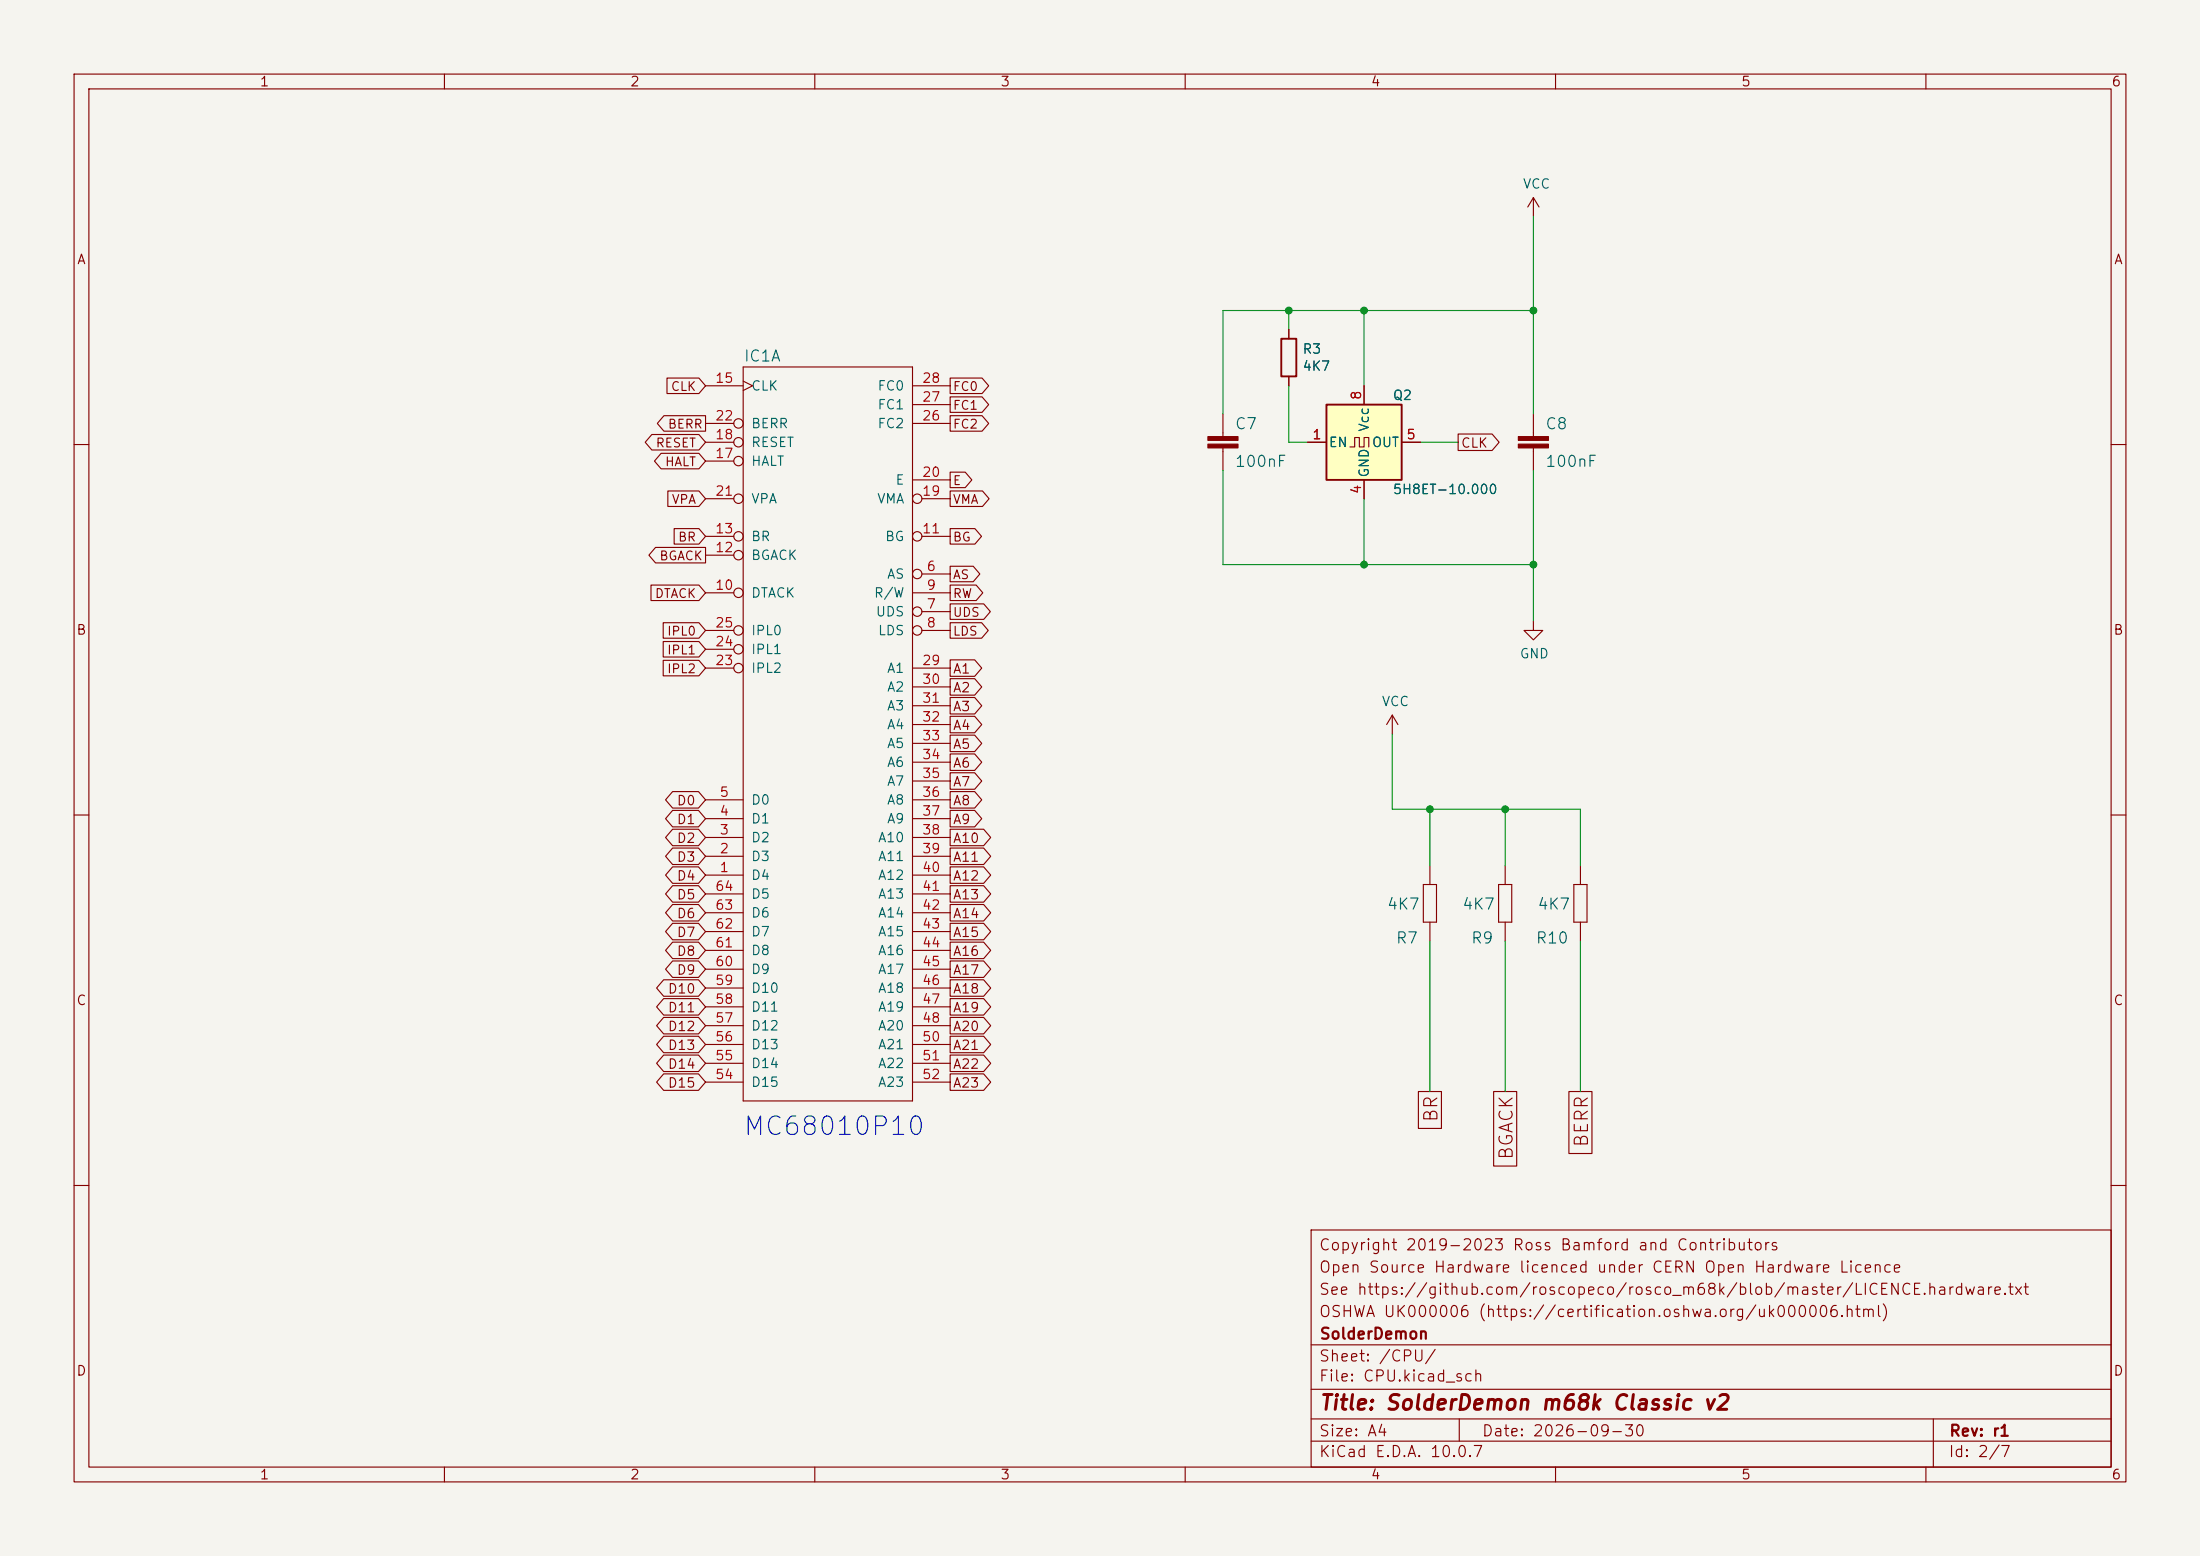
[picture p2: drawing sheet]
(kicad_sch (version 20230121) (generator eeschema)

 (paper "A4")

 (title_block
  (title "SolderDemon m68k Classic v2")
  (date "2026-09-30")
  (rev "r1")
  (company "SolderDemon")
  (comment 1 "OSHWA UK000006 (https://certification.oshwa.org/uk000006.html)")
  (comment 2 "See https://github.com/roscopeco/rosco_m68k/blob/master/LICENCE.hardware.txt")
  (comment 3 "Open Source Hardware licenced under CERN Open Hardware Licence")
  (comment 4 "Copyright 2019-2023 Ross Bamford and Contributors")
  (comment 5 "SolderDemon modification 2026-09-28; based on rosco_m68k"))

 (lib_symbols
  (symbol "Device:R" (pin_numbers hide) (pin_names (offset 0)) (in_bom yes) (on_board yes)
   (property "Reference" "R" (at 2.032 0 90) (effects (font (size 1.27 1.27))))
   (property "Value" "R" (at 0 0 90) (effects (font (size 1.27 1.27))))
   (property "Footprint" "" (at -1.778 0 90) (effects (font (size 1.27 1.27)) hide))
   (property "Datasheet" "~" (at 0 0 0) (effects (font (size 1.27 1.27)) hide))
   (symbol "R_0_1"
    (rectangle (start -1.016 -2.54) (end 1.016 2.54) (stroke (width 0.254) (type default)) (fill (type none))))
   (symbol "R_1_1"
    (pin passive line (at 0 3.81 270) (length 1.27) (name "~" (effects (font (size 1.27 1.27)))) (number "1" (effects (font (size 1.27 1.27)))))
    (pin passive line (at 0 -3.81 90) (length 1.27) (name "~" (effects (font (size 1.27 1.27)))) (number "2" (effects (font (size 1.27 1.27)))))))
  (symbol "Oscillator:CXO_DIP8" (pin_names (offset 0.254)) (in_bom yes) (on_board yes)
   (property "Reference" "X" (at -5.08 6.35 0) (effects (font (size 1.27 1.27)) (justify left)))
   (property "Value" "CXO_DIP8" (at 1.27 -6.35 0) (effects (font (size 1.27 1.27)) (justify left)))
   (property "Footprint" "Oscillator:Oscillator_DIP-8" (at 11.43 -8.89 0) (effects (font (size 1.27 1.27)) hide))
   (property "Datasheet" "http://cdn-reichelt.de/documents/datenblatt/B400/OSZI.pdf" (at -2.54 0 0) (effects (font (size 1.27 1.27)) hide))
   (symbol "CXO_DIP8_0_1"
    (rectangle (start -5.08 5.08) (end 5.08 -5.08) (stroke (width 0.254) (type default)) (fill (type background)))
    (polyline (pts (xy -1.905 -0.635) (xy -1.27 -0.635) (xy -1.27 0.635) (xy -0.635 0.635) (xy -0.635 -0.635) (xy 0 -0.635) (xy 0 0.635) (xy 0.635 0.635) (xy 0.635 -0.635)) (stroke (width 0) (type default)) (fill (type none))))
   (symbol "CXO_DIP8_1_1"
    (pin input line (at -7.62 0 0) (length 2.54) (name "EN" (effects (font (size 1.27 1.27)))) (number "1" (effects (font (size 1.27 1.27)))))
    (pin power_in line (at 0 -7.62 90) (length 2.54) (name "GND" (effects (font (size 1.27 1.27)))) (number "4" (effects (font (size 1.27 1.27)))))
    (pin output line (at 7.62 0 180) (length 2.54) (name "OUT" (effects (font (size 1.27 1.27)))) (number "5" (effects (font (size 1.27 1.27)))))
    (pin power_in line (at 0 7.62 270) (length 2.54) (name "Vcc" (effects (font (size 1.27 1.27)))) (number "8" (effects (font (size 1.27 1.27)))))))
  (symbol "power:GND" (power) (pin_names (offset 0)) (in_bom yes) (on_board yes)
   (property "Reference" "#PWR" (at 0 -6.35 0) (effects (font (size 1.27 1.27)) hide))
   (property "Value" "GND" (at 0 -3.81 0) (effects (font (size 1.27 1.27))))
   (property "Footprint" "" (at 0 0 0) (effects (font (size 1.27 1.27)) hide))
   (property "Datasheet" "" (at 0 0 0) (effects (font (size 1.27 1.27)) hide))
   (symbol "GND_0_1"
    (polyline (pts (xy 0 0) (xy 0 -1.27) (xy 1.27 -1.27) (xy 0 -2.54) (xy -1.27 -1.27) (xy 0 -1.27)) (stroke (width 0) (type default)) (fill (type none))))
   (symbol "GND_1_1"
    (pin power_in line (at 0 0 270) (length 0) hide (name "GND" (effects (font (size 1.27 1.27)))) (number "1" (effects (font (size 1.27 1.27)))))))
  (symbol "power:VCC" (power) (pin_names (offset 0)) (in_bom yes) (on_board yes)
   (property "Reference" "#PWR" (at 0 -3.81 0) (effects (font (size 1.27 1.27)) hide))
   (property "Value" "VCC" (at 0 3.81 0) (effects (font (size 1.27 1.27))))
   (property "Footprint" "" (at 0 0 0) (effects (font (size 1.27 1.27)) hide))
   (property "Datasheet" "" (at 0 0 0) (effects (font (size 1.27 1.27)) hide))
   (symbol "VCC_0_1"
    (polyline (pts (xy -0.762 1.27) (xy 0 2.54)) (stroke (width 0) (type default)) (fill (type none)))
    (polyline (pts (xy 0 0) (xy 0 2.54)) (stroke (width 0) (type default)) (fill (type none)))
    (polyline (pts (xy 0 2.54) (xy 0.762 1.27)) (stroke (width 0) (type default)) (fill (type none))))
   (symbol "VCC_1_1"
    (pin power_in line (at 0 0 90) (length 0) hide (name "VCC" (effects (font (size 1.27 1.27)))) (number "1" (effects (font (size 1.27 1.27)))))))
  (symbol "rosco_m68k-eagle-import:C2,5-3" (pin_names (offset 1.016)) (in_bom yes) (on_board yes)
   (property "Reference" "C" (at 1.524 0.381 0) (effects (font (size 1.4986 1.4986)) (justify left bottom)))
   (property "Value" "C2,5-3" (at 1.524 -4.699 0) (effects (font (size 1.4986 1.4986)) (justify left bottom)))
   (property "Footprint" "" (at 0 0 0) (effects (font (size 1.27 1.27)) hide))
   (property "Datasheet" "" (at 0 0 0) (effects (font (size 1.27 1.27)) hide))
   (property "ki_locked" "" (at 0 0 0) (effects (font (size 1.27 1.27))))
   (symbol "C2,5-3_1_0"
    (rectangle (start -2.032 -2.032) (end 2.032 -1.524) (stroke (width 0) (type solid)) (fill (type outline)))
    (rectangle (start -2.032 -1.016) (end 2.032 -0.508) (stroke (width 0) (type solid)) (fill (type outline)))
    (polyline (pts (xy 0 -2.54) (xy 0 -2.032)) (stroke (width 0) (type solid)) (fill (type none)))
    (polyline (pts (xy 0 0) (xy 0 -0.508)) (stroke (width 0) (type solid)) (fill (type none)))
    (pin passive line (at 0 2.54 270) (length 2.54) (name "1" (effects (font (size 0 0)))) (number "1" (effects (font (size 0 0)))))
    (pin passive line (at 0 -5.08 90) (length 2.54) (name "2" (effects (font (size 0 0)))) (number "2" (effects (font (size 0 0)))))))
  (symbol "rosco_m68k-eagle-import:MC68000P" (pin_names (offset 1.016)) (in_bom yes) (on_board yes)
   (property "Reference" "IC" (at -0.635 -0.635 0) (effects (font (size 1.4986 1.4986)) (justify left bottom)))
   (property "Value" "MC68000P" (at -12.7 -53.34 0) (effects (font (size 1.4986 1.4986)) (justify left bottom) hide))
   (property "Footprint" "" (at 0 0 0) (effects (font (size 1.27 1.27)) hide))
   (property "Datasheet" "" (at 0 0 0) (effects (font (size 1.27 1.27)) hide))
   (property "ki_locked" "" (at 0 0 0) (effects (font (size 1.27 1.27))))
   (symbol "MC68000P_1_0"
    (polyline (pts (xy -12.7 -50.8) (xy -12.7 48.26)) (stroke (width 0) (type solid)) (fill (type none)))
    (polyline (pts (xy -12.7 -50.8) (xy 10.16 -50.8)) (stroke (width 0) (type solid)) (fill (type none)))
    (polyline (pts (xy 10.16 48.26) (xy -12.7 48.26)) (stroke (width 0) (type solid)) (fill (type none)))
    (polyline (pts (xy 10.16 48.26) (xy 10.16 -50.8)) (stroke (width 0) (type solid)) (fill (type none)))
    (pin bidirectional line (at -17.78 -20.32 0) (length 5.08) (name "D4" (effects (font (size 1.27 1.27)))) (number "1" (effects (font (size 1.27 1.27)))))
    (pin input inverted (at -17.78 17.78 0) (length 5.08) (name "DTACK" (effects (font (size 1.27 1.27)))) (number "10" (effects (font (size 1.27 1.27)))))
    (pin output inverted (at 15.24 25.4 180) (length 5.08) (name "BG" (effects (font (size 1.27 1.27)))) (number "11" (effects (font (size 1.27 1.27)))))
    (pin input inverted (at -17.78 22.86 0) (length 5.08) (name "BGACK" (effects (font (size 1.27 1.27)))) (number "12" (effects (font (size 1.27 1.27)))))
    (pin input inverted (at -17.78 25.4 0) (length 5.08) (name "BR" (effects (font (size 1.27 1.27)))) (number "13" (effects (font (size 1.27 1.27)))))
    (pin input clock (at -17.78 45.72 0) (length 5.08) (name "CLK" (effects (font (size 1.27 1.27)))) (number "15" (effects (font (size 1.27 1.27)))))
    (pin bidirectional inverted (at -17.78 35.56 0) (length 5.08) (name "HALT" (effects (font (size 1.27 1.27)))) (number "17" (effects (font (size 1.27 1.27)))))
    (pin bidirectional inverted (at -17.78 38.1 0) (length 5.08) (name "RESET" (effects (font (size 1.27 1.27)))) (number "18" (effects (font (size 1.27 1.27)))))
    (pin output inverted (at 15.24 30.48 180) (length 5.08) (name "VMA" (effects (font (size 1.27 1.27)))) (number "19" (effects (font (size 1.27 1.27)))))
    (pin bidirectional line (at -17.78 -17.78 0) (length 5.08) (name "D3" (effects (font (size 1.27 1.27)))) (number "2" (effects (font (size 1.27 1.27)))))
    (pin output line (at 15.24 33.02 180) (length 5.08) (name "E" (effects (font (size 1.27 1.27)))) (number "20" (effects (font (size 1.27 1.27)))))
    (pin input inverted (at -17.78 30.48 0) (length 5.08) (name "VPA" (effects (font (size 1.27 1.27)))) (number "21" (effects (font (size 1.27 1.27)))))
    (pin input inverted (at -17.78 40.64 0) (length 5.08) (name "BERR" (effects (font (size 1.27 1.27)))) (number "22" (effects (font (size 1.27 1.27)))))
    (pin input inverted (at -17.78 7.62 0) (length 5.08) (name "IPL2" (effects (font (size 1.27 1.27)))) (number "23" (effects (font (size 1.27 1.27)))))
    (pin input inverted (at -17.78 10.16 0) (length 5.08) (name "IPL1" (effects (font (size 1.27 1.27)))) (number "24" (effects (font (size 1.27 1.27)))))
    (pin input inverted (at -17.78 12.7 0) (length 5.08) (name "IPL0" (effects (font (size 1.27 1.27)))) (number "25" (effects (font (size 1.27 1.27)))))
    (pin output line (at 15.24 40.64 180) (length 5.08) (name "FC2" (effects (font (size 1.27 1.27)))) (number "26" (effects (font (size 1.27 1.27)))))
    (pin output line (at 15.24 43.18 180) (length 5.08) (name "FC1" (effects (font (size 1.27 1.27)))) (number "27" (effects (font (size 1.27 1.27)))))
    (pin output line (at 15.24 45.72 180) (length 5.08) (name "FC0" (effects (font (size 1.27 1.27)))) (number "28" (effects (font (size 1.27 1.27)))))
    (pin output line (at 15.24 7.62 180) (length 5.08) (name "A1" (effects (font (size 1.27 1.27)))) (number "29" (effects (font (size 1.27 1.27)))))
    (pin bidirectional line (at -17.78 -15.24 0) (length 5.08) (name "D2" (effects (font (size 1.27 1.27)))) (number "3" (effects (font (size 1.27 1.27)))))
    (pin output line (at 15.24 5.08 180) (length 5.08) (name "A2" (effects (font (size 1.27 1.27)))) (number "30" (effects (font (size 1.27 1.27)))))
    (pin output line (at 15.24 2.54 180) (length 5.08) (name "A3" (effects (font (size 1.27 1.27)))) (number "31" (effects (font (size 1.27 1.27)))))
    (pin output line (at 15.24 0 180) (length 5.08) (name "A4" (effects (font (size 1.27 1.27)))) (number "32" (effects (font (size 1.27 1.27)))))
    (pin output line (at 15.24 -2.54 180) (length 5.08) (name "A5" (effects (font (size 1.27 1.27)))) (number "33" (effects (font (size 1.27 1.27)))))
    (pin output line (at 15.24 -5.08 180) (length 5.08) (name "A6" (effects (font (size 1.27 1.27)))) (number "34" (effects (font (size 1.27 1.27)))))
    (pin output line (at 15.24 -7.62 180) (length 5.08) (name "A7" (effects (font (size 1.27 1.27)))) (number "35" (effects (font (size 1.27 1.27)))))
    (pin output line (at 15.24 -10.16 180) (length 5.08) (name "A8" (effects (font (size 1.27 1.27)))) (number "36" (effects (font (size 1.27 1.27)))))
    (pin output line (at 15.24 -12.7 180) (length 5.08) (name "A9" (effects (font (size 1.27 1.27)))) (number "37" (effects (font (size 1.27 1.27)))))
    (pin output line (at 15.24 -15.24 180) (length 5.08) (name "A10" (effects (font (size 1.27 1.27)))) (number "38" (effects (font (size 1.27 1.27)))))
    (pin output line (at 15.24 -17.78 180) (length 5.08) (name "A11" (effects (font (size 1.27 1.27)))) (number "39" (effects (font (size 1.27 1.27)))))
    (pin bidirectional line (at -17.78 -12.7 0) (length 5.08) (name "D1" (effects (font (size 1.27 1.27)))) (number "4" (effects (font (size 1.27 1.27)))))
    (pin output line (at 15.24 -20.32 180) (length 5.08) (name "A12" (effects (font (size 1.27 1.27)))) (number "40" (effects (font (size 1.27 1.27)))))
    (pin output line (at 15.24 -22.86 180) (length 5.08) (name "A13" (effects (font (size 1.27 1.27)))) (number "41" (effects (font (size 1.27 1.27)))))
    (pin output line (at 15.24 -25.4 180) (length 5.08) (name "A14" (effects (font (size 1.27 1.27)))) (number "42" (effects (font (size 1.27 1.27)))))
    (pin output line (at 15.24 -27.94 180) (length 5.08) (name "A15" (effects (font (size 1.27 1.27)))) (number "43" (effects (font (size 1.27 1.27)))))
    (pin output line (at 15.24 -30.48 180) (length 5.08) (name "A16" (effects (font (size 1.27 1.27)))) (number "44" (effects (font (size 1.27 1.27)))))
    (pin output line (at 15.24 -33.02 180) (length 5.08) (name "A17" (effects (font (size 1.27 1.27)))) (number "45" (effects (font (size 1.27 1.27)))))
    (pin output line (at 15.24 -35.56 180) (length 5.08) (name "A18" (effects (font (size 1.27 1.27)))) (number "46" (effects (font (size 1.27 1.27)))))
    (pin output line (at 15.24 -38.1 180) (length 5.08) (name "A19" (effects (font (size 1.27 1.27)))) (number "47" (effects (font (size 1.27 1.27)))))
    (pin output line (at 15.24 -40.64 180) (length 5.08) (name "A20" (effects (font (size 1.27 1.27)))) (number "48" (effects (font (size 1.27 1.27)))))
    (pin bidirectional line (at -17.78 -10.16 0) (length 5.08) (name "D0" (effects (font (size 1.27 1.27)))) (number "5" (effects (font (size 1.27 1.27)))))
    (pin output line (at 15.24 -43.18 180) (length 5.08) (name "A21" (effects (font (size 1.27 1.27)))) (number "50" (effects (font (size 1.27 1.27)))))
    (pin output line (at 15.24 -45.72 180) (length 5.08) (name "A22" (effects (font (size 1.27 1.27)))) (number "51" (effects (font (size 1.27 1.27)))))
    (pin output line (at 15.24 -48.26 180) (length 5.08) (name "A23" (effects (font (size 1.27 1.27)))) (number "52" (effects (font (size 1.27 1.27)))))
    (pin bidirectional line (at -17.78 -48.26 0) (length 5.08) (name "D15" (effects (font (size 1.27 1.27)))) (number "54" (effects (font (size 1.27 1.27)))))
    (pin bidirectional line (at -17.78 -45.72 0) (length 5.08) (name "D14" (effects (font (size 1.27 1.27)))) (number "55" (effects (font (size 1.27 1.27)))))
    (pin bidirectional line (at -17.78 -43.18 0) (length 5.08) (name "D13" (effects (font (size 1.27 1.27)))) (number "56" (effects (font (size 1.27 1.27)))))
    (pin bidirectional line (at -17.78 -40.64 0) (length 5.08) (name "D12" (effects (font (size 1.27 1.27)))) (number "57" (effects (font (size 1.27 1.27)))))
    (pin bidirectional line (at -17.78 -38.1 0) (length 5.08) (name "D11" (effects (font (size 1.27 1.27)))) (number "58" (effects (font (size 1.27 1.27)))))
    (pin bidirectional line (at -17.78 -35.56 0) (length 5.08) (name "D10" (effects (font (size 1.27 1.27)))) (number "59" (effects (font (size 1.27 1.27)))))
    (pin output inverted (at 15.24 20.32 180) (length 5.08) (name "AS" (effects (font (size 1.27 1.27)))) (number "6" (effects (font (size 1.27 1.27)))))
    (pin bidirectional line (at -17.78 -33.02 0) (length 5.08) (name "D9" (effects (font (size 1.27 1.27)))) (number "60" (effects (font (size 1.27 1.27)))))
    (pin bidirectional line (at -17.78 -30.48 0) (length 5.08) (name "D8" (effects (font (size 1.27 1.27)))) (number "61" (effects (font (size 1.27 1.27)))))
    (pin bidirectional line (at -17.78 -27.94 0) (length 5.08) (name "D7" (effects (font (size 1.27 1.27)))) (number "62" (effects (font (size 1.27 1.27)))))
    (pin bidirectional line (at -17.78 -25.4 0) (length 5.08) (name "D6" (effects (font (size 1.27 1.27)))) (number "63" (effects (font (size 1.27 1.27)))))
    (pin bidirectional line (at -17.78 -22.86 0) (length 5.08) (name "D5" (effects (font (size 1.27 1.27)))) (number "64" (effects (font (size 1.27 1.27)))))
    (pin output inverted (at 15.24 15.24 180) (length 5.08) (name "UDS" (effects (font (size 1.27 1.27)))) (number "7" (effects (font (size 1.27 1.27)))))
    (pin output inverted (at 15.24 12.7 180) (length 5.08) (name "LDS" (effects (font (size 1.27 1.27)))) (number "8" (effects (font (size 1.27 1.27)))))
    (pin output line (at 15.24 17.78 180) (length 5.08) (name "R/W" (effects (font (size 1.27 1.27)))) (number "9" (effects (font (size 1.27 1.27))))))
   (symbol "MC68000P_2_0"
    (text "GND" (at 4.445 -5.842 900) (effects (font (size 1.0668 1.0668)) (justify left bottom)))
    (text "VCC" (at 4.445 2.54 900) (effects (font (size 1.0668 1.0668)) (justify left bottom)))
    (pin power_in line (at 0 7.62 270) (length 5.08) (name "VCC@1" (effects (font (size 0 0)))) (number "14" (effects (font (size 1.27 1.27)))))
    (pin power_in line (at 0 -7.62 90) (length 5.08) (name "GND@1" (effects (font (size 0 0)))) (number "16" (effects (font (size 1.27 1.27)))))
    (pin power_in line (at 2.54 7.62 270) (length 5.08) (name "VCC@2" (effects (font (size 0 0)))) (number "49" (effects (font (size 1.27 1.27)))))
    (pin power_in line (at 2.54 -7.62 90) (length 5.08) (name "GND@2" (effects (font (size 0 0)))) (number "53" (effects (font (size 1.27 1.27)))))))
  (symbol "rosco_m68k-eagle-import:R-EU_0207_10" (pin_names (offset 1.016)) (in_bom yes) (on_board yes)
   (property "Reference" "R" (at -3.81 1.4986 0) (effects (font (size 1.4986 1.4986)) (justify left bottom)))
   (property "Value" "R-EU_0207_10" (at -3.81 -3.302 0) (effects (font (size 1.4986 1.4986)) (justify left bottom)))
   (property "Footprint" "" (at 0 0 0) (effects (font (size 1.27 1.27)) hide))
   (property "Datasheet" "" (at 0 0 0) (effects (font (size 1.27 1.27)) hide))
   (property "ki_locked" "" (at 0 0 0) (effects (font (size 1.27 1.27))))
   (symbol "R-EU_0207_10_1_0"
    (polyline (pts (xy -2.54 -0.889) (xy -2.54 0.889)) (stroke (width 0) (type solid)) (fill (type none)))
    (polyline (pts (xy -2.54 -0.889) (xy 2.54 -0.889)) (stroke (width 0) (type solid)) (fill (type none)))
    (polyline (pts (xy 2.54 -0.889) (xy 2.54 0.889)) (stroke (width 0) (type solid)) (fill (type none)))
    (polyline (pts (xy 2.54 0.889) (xy -2.54 0.889)) (stroke (width 0) (type solid)) (fill (type none)))
    (pin passive line (at -5.08 0 0) (length 2.54) (name "1" (effects (font (size 0 0)))) (number "1" (effects (font (size 0 0)))))
    (pin passive line (at 5.08 0 180) (length 2.54) (name "2" (effects (font (size 0 0)))) (number "2" (effects (font (size 0 0))))))))

 (junction (at 184.15 41.91) (diameter 0) (color 0 0 0 0))
 (junction (at 193.04 109.22) (diameter 0) (color 0 0 0 0))
 (junction (at 207.01 76.2) (diameter 0) (color 0 0 0 0))
 (junction (at 203.2 109.22) (diameter 0) (color 0 0 0 0))
 (junction (at 173.99 41.91) (diameter 0) (color 0 0 0 0))
 (junction (at 184.15 76.2) (diameter 0) (color 0 0 0 0))
 (junction (at 207.01 41.91) (diameter 0) (color 0 0 0 0))

 (wire (pts (xy 191.77 59.69) (xy 196.85 59.69)) (stroke (width 0) (type default)))
 (wire (pts (xy 193.04 147.32) (xy 193.04 127)) (stroke (width 0) (type default)))
 (wire (pts (xy 173.99 41.91) (xy 184.15 41.91)) (stroke (width 0) (type default)))
 (wire (pts (xy 213.36 147.32) (xy 213.36 127)) (stroke (width 0) (type default)))
 (wire (pts (xy 165.1 41.91) (xy 173.99 41.91)) (stroke (width 0) (type default)))
 (wire (pts (xy 207.01 29.21) (xy 207.01 41.91)) (stroke (width 0) (type default)))
 (wire (pts (xy 187.96 99.06) (xy 187.96 109.22)) (stroke (width 0) (type default)))
 (wire (pts (xy 193.04 116.84) (xy 193.04 109.22)) (stroke (width 0) (type default)))
 (wire (pts (xy 165.1 63.5) (xy 165.1 76.2)) (stroke (width 0) (type default)))
 (wire (pts (xy 173.99 59.69) (xy 176.53 59.69)) (stroke (width 0) (type default)))
 (wire (pts (xy 207.01 55.88) (xy 207.01 41.91)) (stroke (width 0) (type default)))
 (wire (pts (xy 184.15 67.31) (xy 184.15 76.2)) (stroke (width 0) (type default)))
 (wire (pts (xy 165.1 76.2) (xy 184.15 76.2)) (stroke (width 0) (type default)))
 (wire (pts (xy 184.15 41.91) (xy 207.01 41.91)) (stroke (width 0) (type default)))
 (wire (pts (xy 203.2 109.22) (xy 213.36 109.22)) (stroke (width 0) (type default)))
 (wire (pts (xy 165.1 55.88) (xy 165.1 41.91)) (stroke (width 0) (type default)))
 (wire (pts (xy 207.01 83.82) (xy 207.01 76.2)) (stroke (width 0) (type default)))
 (wire (pts (xy 184.15 41.91) (xy 184.15 52.07)) (stroke (width 0) (type default)))
 (wire (pts (xy 193.04 109.22) (xy 203.2 109.22)) (stroke (width 0) (type default)))
 (wire (pts (xy 207.01 63.5) (xy 207.01 76.2)) (stroke (width 0) (type default)))
 (wire (pts (xy 187.96 109.22) (xy 193.04 109.22)) (stroke (width 0) (type default)))
 (wire (pts (xy 184.15 76.2) (xy 207.01 76.2)) (stroke (width 0) (type default)))
 (wire (pts (xy 173.99 44.45) (xy 173.99 41.91)) (stroke (width 0) (type default)))
 (wire (pts (xy 203.2 116.84) (xy 203.2 109.22)) (stroke (width 0) (type default)))
 (wire (pts (xy 173.99 52.07) (xy 173.99 59.69)) (stroke (width 0) (type default)))
 (wire (pts (xy 213.36 109.22) (xy 213.36 116.84)) (stroke (width 0) (type default)))
 (wire (pts (xy 203.2 147.32) (xy 203.2 127)) (stroke (width 0) (type default)))

 (text "MC68010P10" (at 100.33 153.67 0) (effects (font (size 2.4892 2.4892)) (justify left bottom)))

 (global_label "BGACK" (shape output) (at 95.25 74.93 180) (fields_autoplaced) (effects (font (size 1.1938 1.1938)) (justify right))
  (property "Intersheetrefs" "${INTERSHEET_REFS}" (at 0 0 0) (effects (font (size 1.27 1.27)) hide)))
 (global_label "D11" (shape bidirectional) (at 95.25 135.89 180) (fields_autoplaced) (effects (font (size 1.27 1.27)) (justify right))
  (property "Intersheetrefs" "${INTERSHEET_REFS}" (at 0 0 0) (effects (font (size 1.27 1.27)) hide)))
 (global_label "A18" (shape output) (at 128.27 133.35 0) (fields_autoplaced) (effects (font (size 1.27 1.27)) (justify left))
  (property "Intersheetrefs" "${INTERSHEET_REFS}" (at 0 0 0) (effects (font (size 1.27 1.27)) hide)))
 (global_label "A17" (shape output) (at 128.27 130.81 0) (fields_autoplaced) (effects (font (size 1.27 1.27)) (justify left))
  (property "Intersheetrefs" "${INTERSHEET_REFS}" (at 0 0 0) (effects (font (size 1.27 1.27)) hide)))
 (global_label "D10" (shape bidirectional) (at 95.25 133.35 180) (fields_autoplaced) (effects (font (size 1.27 1.27)) (justify right))
  (property "Intersheetrefs" "${INTERSHEET_REFS}" (at 0 0 0) (effects (font (size 1.27 1.27)) hide)))
 (global_label "A6" (shape output) (at 128.27 102.87 0) (fields_autoplaced) (effects (font (size 1.27 1.27)) (justify left))
  (property "Intersheetrefs" "${INTERSHEET_REFS}" (at 0 0 0) (effects (font (size 1.27 1.27)) hide)))
 (global_label "D1" (shape bidirectional) (at 95.25 110.49 180) (fields_autoplaced) (effects (font (size 1.27 1.27)) (justify right))
  (property "Intersheetrefs" "${INTERSHEET_REFS}" (at 0 0 0) (effects (font (size 1.27 1.27)) hide)))
 (global_label "HALT" (shape bidirectional) (at 95.25 62.23 180) (fields_autoplaced) (effects (font (size 1.1938 1.1938)) (justify right))
  (property "Intersheetrefs" "${INTERSHEET_REFS}" (at 0 0 0) (effects (font (size 1.27 1.27)) hide)))
 (global_label "BGACK" (shape passive) (at 203.2 147.32 270) (fields_autoplaced) (effects (font (size 1.778 1.778)) (justify right))
  (property "Intersheetrefs" "${INTERSHEET_REFS}" (at 0 0 0) (effects (font (size 1.27 1.27)) hide)))
 (global_label "A13" (shape output) (at 128.27 120.65 0) (fields_autoplaced) (effects (font (size 1.27 1.27)) (justify left))
  (property "Intersheetrefs" "${INTERSHEET_REFS}" (at 0 0 0) (effects (font (size 1.27 1.27)) hide)))
 (global_label "A21" (shape output) (at 128.27 140.97 0) (fields_autoplaced) (effects (font (size 1.27 1.27)) (justify left))
  (property "Intersheetrefs" "${INTERSHEET_REFS}" (at 0 0 0) (effects (font (size 1.27 1.27)) hide)))
 (global_label "CLK" (shape input) (at 95.25 52.07 180) (fields_autoplaced) (effects (font (size 1.1938 1.1938)) (justify right))
  (property "Intersheetrefs" "${INTERSHEET_REFS}" (at 0 0 0) (effects (font (size 1.27 1.27)) hide)))
 (global_label "D4" (shape bidirectional) (at 95.25 118.11 180) (fields_autoplaced) (effects (font (size 1.27 1.27)) (justify right))
  (property "Intersheetrefs" "${INTERSHEET_REFS}" (at 0 0 0) (effects (font (size 1.27 1.27)) hide)))
 (global_label "A3" (shape output) (at 128.27 95.25 0) (fields_autoplaced) (effects (font (size 1.27 1.27)) (justify left))
  (property "Intersheetrefs" "${INTERSHEET_REFS}" (at 0 0 0) (effects (font (size 1.27 1.27)) hide)))
 (global_label "IPL0" (shape input) (at 95.25 85.09 180) (fields_autoplaced) (effects (font (size 1.1938 1.1938)) (justify right))
  (property "Intersheetrefs" "${INTERSHEET_REFS}" (at 0 0 0) (effects (font (size 1.27 1.27)) hide)))
 (global_label "D5" (shape bidirectional) (at 95.25 120.65 180) (fields_autoplaced) (effects (font (size 1.27 1.27)) (justify right))
  (property "Intersheetrefs" "${INTERSHEET_REFS}" (at 0 0 0) (effects (font (size 1.27 1.27)) hide)))
 (global_label "D15" (shape bidirectional) (at 95.25 146.05 180) (fields_autoplaced) (effects (font (size 1.27 1.27)) (justify right))
  (property "Intersheetrefs" "${INTERSHEET_REFS}" (at 0 0 0) (effects (font (size 1.27 1.27)) hide)))
 (global_label "CLK" (shape output) (at 196.85 59.69 0) (fields_autoplaced) (effects (font (size 1.27 1.27)) (justify left))
  (property "Intersheetrefs" "${INTERSHEET_REFS}" (at 0 0 0) (effects (font (size 1.27 1.27)) hide)))
 (global_label "LDS" (shape output) (at 128.27 85.09 0) (fields_autoplaced) (effects (font (size 1.1938 1.1938)) (justify left))
  (property "Intersheetrefs" "${INTERSHEET_REFS}" (at 0 0 0) (effects (font (size 1.27 1.27)) hide)))
 (global_label "A1" (shape output) (at 128.27 90.17 0) (fields_autoplaced) (effects (font (size 1.27 1.27)) (justify left))
  (property "Intersheetrefs" "${INTERSHEET_REFS}" (at 0 0 0) (effects (font (size 1.27 1.27)) hide)))
 (global_label "D2" (shape bidirectional) (at 95.25 113.03 180) (fields_autoplaced) (effects (font (size 1.27 1.27)) (justify right))
  (property "Intersheetrefs" "${INTERSHEET_REFS}" (at 0 0 0) (effects (font (size 1.27 1.27)) hide)))
 (global_label "BG" (shape output) (at 128.27 72.39 0) (fields_autoplaced) (effects (font (size 1.1938 1.1938)) (justify left))
  (property "Intersheetrefs" "${INTERSHEET_REFS}" (at 0 0 0) (effects (font (size 1.27 1.27)) hide)))
 (global_label "A5" (shape output) (at 128.27 100.33 0) (fields_autoplaced) (effects (font (size 1.27 1.27)) (justify left))
  (property "Intersheetrefs" "${INTERSHEET_REFS}" (at 0 0 0) (effects (font (size 1.27 1.27)) hide)))
 (global_label "A11" (shape output) (at 128.27 115.57 0) (fields_autoplaced) (effects (font (size 1.27 1.27)) (justify left))
  (property "Intersheetrefs" "${INTERSHEET_REFS}" (at 0 0 0) (effects (font (size 1.27 1.27)) hide)))
 (global_label "RW" (shape output) (at 128.27 80.01 0) (fields_autoplaced) (effects (font (size 1.1938 1.1938)) (justify left))
  (property "Intersheetrefs" "${INTERSHEET_REFS}" (at 0 0 0) (effects (font (size 1.27 1.27)) hide)))
 (global_label "A20" (shape output) (at 128.27 138.43 0) (fields_autoplaced) (effects (font (size 1.27 1.27)) (justify left))
  (property "Intersheetrefs" "${INTERSHEET_REFS}" (at 0 0 0) (effects (font (size 1.27 1.27)) hide)))
 (global_label "D8" (shape bidirectional) (at 95.25 128.27 180) (fields_autoplaced) (effects (font (size 1.27 1.27)) (justify right))
  (property "Intersheetrefs" "${INTERSHEET_REFS}" (at 0 0 0) (effects (font (size 1.27 1.27)) hide)))
 (global_label "A12" (shape output) (at 128.27 118.11 0) (fields_autoplaced) (effects (font (size 1.27 1.27)) (justify left))
  (property "Intersheetrefs" "${INTERSHEET_REFS}" (at 0 0 0) (effects (font (size 1.27 1.27)) hide)))
 (global_label "BERR" (shape output) (at 95.25 57.15 180) (fields_autoplaced) (effects (font (size 1.1938 1.1938)) (justify right))
  (property "Intersheetrefs" "${INTERSHEET_REFS}" (at 0 0 0) (effects (font (size 1.27 1.27)) hide)))
 (global_label "A23" (shape output) (at 128.27 146.05 0) (fields_autoplaced) (effects (font (size 1.27 1.27)) (justify left))
  (property "Intersheetrefs" "${INTERSHEET_REFS}" (at 0 0 0) (effects (font (size 1.27 1.27)) hide)))
 (global_label "IPL1" (shape input) (at 95.25 87.63 180) (fields_autoplaced) (effects (font (size 1.1938 1.1938)) (justify right))
  (property "Intersheetrefs" "${INTERSHEET_REFS}" (at 0 0 0) (effects (font (size 1.27 1.27)) hide)))
 (global_label "UDS" (shape output) (at 128.27 82.55 0) (fields_autoplaced) (effects (font (size 1.1938 1.1938)) (justify left))
  (property "Intersheetrefs" "${INTERSHEET_REFS}" (at 0 0 0) (effects (font (size 1.27 1.27)) hide)))
 (global_label "D6" (shape bidirectional) (at 95.25 123.19 180) (fields_autoplaced) (effects (font (size 1.27 1.27)) (justify right))
  (property "Intersheetrefs" "${INTERSHEET_REFS}" (at 0 0 0) (effects (font (size 1.27 1.27)) hide)))
 (global_label "E" (shape output) (at 128.27 64.77 0) (fields_autoplaced) (effects (font (size 1.1938 1.1938)) (justify left))
  (property "Intersheetrefs" "${INTERSHEET_REFS}" (at 0 0 0) (effects (font (size 1.27 1.27)) hide)))
 (global_label "A7" (shape output) (at 128.27 105.41 0) (fields_autoplaced) (effects (font (size 1.27 1.27)) (justify left))
  (property "Intersheetrefs" "${INTERSHEET_REFS}" (at 0 0 0) (effects (font (size 1.27 1.27)) hide)))
 (global_label "A19" (shape output) (at 128.27 135.89 0) (fields_autoplaced) (effects (font (size 1.27 1.27)) (justify left))
  (property "Intersheetrefs" "${INTERSHEET_REFS}" (at 0 0 0) (effects (font (size 1.27 1.27)) hide)))
 (global_label "FC1" (shape output) (at 128.27 54.61 0) (fields_autoplaced) (effects (font (size 1.1938 1.1938)) (justify left))
  (property "Intersheetrefs" "${INTERSHEET_REFS}" (at 0 0 0) (effects (font (size 1.27 1.27)) hide)))
 (global_label "D0" (shape bidirectional) (at 95.25 107.95 180) (fields_autoplaced) (effects (font (size 1.27 1.27)) (justify right))
  (property "Intersheetrefs" "${INTERSHEET_REFS}" (at 0 0 0) (effects (font (size 1.27 1.27)) hide)))
 (global_label "A4" (shape output) (at 128.27 97.79 0) (fields_autoplaced) (effects (font (size 1.27 1.27)) (justify left))
  (property "Intersheetrefs" "${INTERSHEET_REFS}" (at 0 0 0) (effects (font (size 1.27 1.27)) hide)))
 (global_label "BR" (shape input) (at 95.25 72.39 180) (fields_autoplaced) (effects (font (size 1.1938 1.1938)) (justify right))
  (property "Intersheetrefs" "${INTERSHEET_REFS}" (at 0 0 0) (effects (font (size 1.27 1.27)) hide)))
 (global_label "A2" (shape output) (at 128.27 92.71 0) (fields_autoplaced) (effects (font (size 1.27 1.27)) (justify left))
  (property "Intersheetrefs" "${INTERSHEET_REFS}" (at 0 0 0) (effects (font (size 1.27 1.27)) hide)))
 (global_label "D14" (shape bidirectional) (at 95.25 143.51 180) (fields_autoplaced) (effects (font (size 1.27 1.27)) (justify right))
  (property "Intersheetrefs" "${INTERSHEET_REFS}" (at 0 0 0) (effects (font (size 1.27 1.27)) hide)))
 (global_label "AS" (shape output) (at 128.27 77.47 0) (fields_autoplaced) (effects (font (size 1.1938 1.1938)) (justify left))
  (property "Intersheetrefs" "${INTERSHEET_REFS}" (at 0 0 0) (effects (font (size 1.27 1.27)) hide)))
 (global_label "A8" (shape output) (at 128.27 107.95 0) (fields_autoplaced) (effects (font (size 1.27 1.27)) (justify left))
  (property "Intersheetrefs" "${INTERSHEET_REFS}" (at 0 0 0) (effects (font (size 1.27 1.27)) hide)))
 (global_label "BERR" (shape passive) (at 213.36 147.32 270) (fields_autoplaced) (effects (font (size 1.778 1.778)) (justify right))
  (property "Intersheetrefs" "${INTERSHEET_REFS}" (at 0 0 0) (effects (font (size 1.27 1.27)) hide)))
 (global_label "VPA" (shape input) (at 95.25 67.31 180) (fields_autoplaced) (effects (font (size 1.1938 1.1938)) (justify right))
  (property "Intersheetrefs" "${INTERSHEET_REFS}" (at 0 0 0) (effects (font (size 1.27 1.27)) hide)))
 (global_label "A10" (shape output) (at 128.27 113.03 0) (fields_autoplaced) (effects (font (size 1.27 1.27)) (justify left))
  (property "Intersheetrefs" "${INTERSHEET_REFS}" (at 0 0 0) (effects (font (size 1.27 1.27)) hide)))
 (global_label "A9" (shape output) (at 128.27 110.49 0) (fields_autoplaced) (effects (font (size 1.27 1.27)) (justify left))
  (property "Intersheetrefs" "${INTERSHEET_REFS}" (at 0 0 0) (effects (font (size 1.27 1.27)) hide)))
 (global_label "A15" (shape output) (at 128.27 125.73 0) (fields_autoplaced) (effects (font (size 1.27 1.27)) (justify left))
  (property "Intersheetrefs" "${INTERSHEET_REFS}" (at 0 0 0) (effects (font (size 1.27 1.27)) hide)))
 (global_label "RESET" (shape bidirectional) (at 95.25 59.69 180) (fields_autoplaced) (effects (font (size 1.1938 1.1938)) (justify right))
  (property "Intersheetrefs" "${INTERSHEET_REFS}" (at 0 0 0) (effects (font (size 1.27 1.27)) hide)))
 (global_label "A16" (shape output) (at 128.27 128.27 0) (fields_autoplaced) (effects (font (size 1.27 1.27)) (justify left))
  (property "Intersheetrefs" "${INTERSHEET_REFS}" (at 0 0 0) (effects (font (size 1.27 1.27)) hide)))
 (global_label "FC0" (shape output) (at 128.27 52.07 0) (fields_autoplaced) (effects (font (size 1.1938 1.1938)) (justify left))
  (property "Intersheetrefs" "${INTERSHEET_REFS}" (at 0 0 0) (effects (font (size 1.27 1.27)) hide)))
 (global_label "A14" (shape output) (at 128.27 123.19 0) (fields_autoplaced) (effects (font (size 1.27 1.27)) (justify left))
  (property "Intersheetrefs" "${INTERSHEET_REFS}" (at 0 0 0) (effects (font (size 1.27 1.27)) hide)))
 (global_label "A22" (shape output) (at 128.27 143.51 0) (fields_autoplaced) (effects (font (size 1.27 1.27)) (justify left))
  (property "Intersheetrefs" "${INTERSHEET_REFS}" (at 0 0 0) (effects (font (size 1.27 1.27)) hide)))
 (global_label "D12" (shape bidirectional) (at 95.25 138.43 180) (fields_autoplaced) (effects (font (size 1.27 1.27)) (justify right))
  (property "Intersheetrefs" "${INTERSHEET_REFS}" (at 0 0 0) (effects (font (size 1.27 1.27)) hide)))
 (global_label "IPL2" (shape input) (at 95.25 90.17 180) (fields_autoplaced) (effects (font (size 1.1938 1.1938)) (justify right))
  (property "Intersheetrefs" "${INTERSHEET_REFS}" (at 0 0 0) (effects (font (size 1.27 1.27)) hide)))
 (global_label "BR" (shape passive) (at 193.04 147.32 270) (fields_autoplaced) (effects (font (size 1.778 1.778)) (justify right))
  (property "Intersheetrefs" "${INTERSHEET_REFS}" (at 0 0 0) (effects (font (size 1.27 1.27)) hide)))
 (global_label "D3" (shape bidirectional) (at 95.25 115.57 180) (fields_autoplaced) (effects (font (size 1.27 1.27)) (justify right))
  (property "Intersheetrefs" "${INTERSHEET_REFS}" (at 0 0 0) (effects (font (size 1.27 1.27)) hide)))
 (global_label "FC2" (shape output) (at 128.27 57.15 0) (fields_autoplaced) (effects (font (size 1.1938 1.1938)) (justify left))
  (property "Intersheetrefs" "${INTERSHEET_REFS}" (at 0 0 0) (effects (font (size 1.27 1.27)) hide)))
 (global_label "DTACK" (shape input) (at 95.25 80.01 180) (fields_autoplaced) (effects (font (size 1.1938 1.1938)) (justify right))
  (property "Intersheetrefs" "${INTERSHEET_REFS}" (at 0 0 0) (effects (font (size 1.27 1.27)) hide)))
 (global_label "D13" (shape bidirectional) (at 95.25 140.97 180) (fields_autoplaced) (effects (font (size 1.27 1.27)) (justify right))
  (property "Intersheetrefs" "${INTERSHEET_REFS}" (at 0 0 0) (effects (font (size 1.27 1.27)) hide)))
 (global_label "VMA" (shape output) (at 128.27 67.31 0) (fields_autoplaced) (effects (font (size 1.1938 1.1938)) (justify left))
  (property "Intersheetrefs" "${INTERSHEET_REFS}" (at 0 0 0) (effects (font (size 1.27 1.27)) hide)))
 (global_label "D7" (shape bidirectional) (at 95.25 125.73 180) (fields_autoplaced) (effects (font (size 1.27 1.27)) (justify right))
  (property "Intersheetrefs" "${INTERSHEET_REFS}" (at 0 0 0) (effects (font (size 1.27 1.27)) hide)))
 (global_label "D9" (shape bidirectional) (at 95.25 130.81 180) (fields_autoplaced) (effects (font (size 1.27 1.27)) (justify right))
  (property "Intersheetrefs" "${INTERSHEET_REFS}" (at 0 0 0) (effects (font (size 1.27 1.27)) hide)))

 (symbol (lib_id "rosco_m68k-eagle-import:R-EU_0207_10") (at 193.04 121.92 90) (unit 1) (in_bom yes) (on_board yes) (dnp no)
  (property "Reference" "R7" (at 191.5414 125.73 90) (effects (font (size 1.4986 1.4986)) (justify left bottom)))
  (property "Value" "4K7" (at 191.77 121.158 90) (effects (font (size 1.4986 1.4986)) (justify left bottom)))
  (property "Footprint" "rosco_m68k:0207_10" (at 193.04 121.92 0) (effects (font (size 1.27 1.27)) hide))
  (property "Datasheet" "" (at 193.04 121.92 0) (effects (font (size 1.27 1.27)) hide)) (pin "1") (pin "2"))

 (symbol (lib_id "rosco_m68k-eagle-import:R-EU_0207_10") (at 203.2 121.92 90) (unit 1) (in_bom yes) (on_board yes) (dnp no)
  (property "Reference" "R9" (at 201.7014 125.73 90) (effects (font (size 1.4986 1.4986)) (justify left bottom)))
  (property "Value" "4K7" (at 201.93 121.158 90) (effects (font (size 1.4986 1.4986)) (justify left bottom)))
  (property "Footprint" "rosco_m68k:0207_10" (at 203.2 121.92 0) (effects (font (size 1.27 1.27)) hide))
  (property "Datasheet" "" (at 203.2 121.92 0) (effects (font (size 1.27 1.27)) hide)) (pin "1") (pin "2"))

 (symbol (lib_id "rosco_m68k-eagle-import:R-EU_0207_10") (at 213.36 121.92 90) (unit 1) (in_bom yes) (on_board yes) (dnp no)
  (property "Reference" "R10" (at 211.8614 125.73 90) (effects (font (size 1.4986 1.4986)) (justify left bottom)))
  (property "Value" "4K7" (at 212.09 121.158 90) (effects (font (size 1.4986 1.4986)) (justify left bottom)))
  (property "Footprint" "rosco_m68k:0207_10" (at 213.36 121.92 0) (effects (font (size 1.27 1.27)) hide))
  (property "Datasheet" "" (at 213.36 121.92 0) (effects (font (size 1.27 1.27)) hide)) (pin "1") (pin "2"))

 (symbol (lib_id "power:VCC") (at 187.96 99.06 0) (unit 1) (in_bom yes) (on_board yes) (dnp no)
  (property "Reference" "#PWR01" (at 187.96 102.87 0) (effects (font (size 1.27 1.27)) hide))
  (property "Value" "VCC" (at 188.3918 94.6658 0) (effects (font (size 1.27 1.27))))
  (property "Footprint" "" (at 187.96 99.06 0) (effects (font (size 1.27 1.27)) hide))
  (property "Datasheet" "" (at 187.96 99.06 0) (effects (font (size 1.27 1.27)) hide)) (pin "1"))

 (symbol (lib_id "power:VCC") (at 207.01 29.21 0) (unit 1) (in_bom yes) (on_board yes) (dnp no)
  (property "Reference" "#PWR02" (at 207.01 33.02 0) (effects (font (size 1.27 1.27)) hide))
  (property "Value" "VCC" (at 207.4418 24.8158 0) (effects (font (size 1.27 1.27))))
  (property "Footprint" "" (at 207.01 29.21 0) (effects (font (size 1.27 1.27)) hide))
  (property "Datasheet" "" (at 207.01 29.21 0) (effects (font (size 1.27 1.27)) hide)) (pin "1"))

 (symbol (lib_id "power:GND") (at 207.01 83.82 0) (unit 1) (in_bom yes) (on_board yes) (dnp no)
  (property "Reference" "#PWR03" (at 207.01 90.17 0) (effects (font (size 1.27 1.27)) hide))
  (property "Value" "GND" (at 207.137 88.2142 0) (effects (font (size 1.27 1.27))))
  (property "Footprint" "" (at 207.01 83.82 0) (effects (font (size 1.27 1.27)) hide))
  (property "Datasheet" "" (at 207.01 83.82 0) (effects (font (size 1.27 1.27)) hide)) (pin "1"))

 (symbol (lib_id "rosco_m68k-eagle-import:C2,5-3") (at 165.1 58.42 0) (unit 1) (in_bom yes) (on_board yes) (dnp no)
  (property "Reference" "C7" (at 166.624 58.039 0) (effects (font (size 1.4986 1.4986)) (justify left bottom)))
  (property "Value" "100nF" (at 166.624 63.119 0) (effects (font (size 1.4986 1.4986)) (justify left bottom)))
  (property "Footprint" "rosco_m68k:C_Radial_5.08mm" (at 165.1 58.42 0) (effects (font (size 1.27 1.27)) hide))
  (property "Datasheet" "" (at 165.1 58.42 0) (effects (font (size 1.27 1.27)) hide)) (pin "1") (pin "2"))

 (symbol (lib_id "rosco_m68k-eagle-import:C2,5-3") (at 207.01 58.42 0) (unit 1) (in_bom yes) (on_board yes) (dnp no)
  (property "Reference" "C8" (at 208.534 58.039 0) (effects (font (size 1.4986 1.4986)) (justify left bottom)))
  (property "Value" "100nF" (at 208.534 63.119 0) (effects (font (size 1.4986 1.4986)) (justify left bottom)))
  (property "Footprint" "rosco_m68k:C_Radial_5.08mm" (at 207.01 58.42 0) (effects (font (size 1.27 1.27)) hide))
  (property "Datasheet" "" (at 207.01 58.42 0) (effects (font (size 1.27 1.27)) hide)) (pin "1") (pin "2"))

 (symbol (lib_id "Oscillator:CXO_DIP8") (at 184.15 59.69 0) (unit 1) (in_bom yes) (on_board yes) (dnp no)
  (property "Reference" "Q2" (at 187.96 53.34 0) (effects (font (size 1.27 1.27)) (justify left)))
  (property "Value" "5H8ET-10.000" (at 187.96 66.04 0) (effects (font (size 1.27 1.27)) (justify left)))
  (property "Footprint" "Oscillator:Oscillator_DIP-8" (at 195.58 68.58 0) (effects (font (size 1.27 1.27)) hide))
  (property "Datasheet" "http://cdn-reichelt.de/documents/datenblatt/B400/OSZI.pdf" (at 181.61 59.69 0) (effects (font (size 1.27 1.27)) hide)) (pin "1") (pin "4") (pin "5") (pin "8"))

 (symbol (lib_id "Device:R") (at 173.99 48.26 0) (unit 1) (in_bom yes) (on_board yes) (dnp no)
  (property "Reference" "R3" (at 175.768 47.0916 0) (effects (font (size 1.27 1.27)) (justify left)))
  (property "Value" "4K7" (at 175.768 49.403 0) (effects (font (size 1.27 1.27)) (justify left)))
  (property "Footprint" "rosco_m68k:0207_10" (at 172.212 48.26 90) (effects (font (size 1.27 1.27)) hide))
  (property "Datasheet" "~" (at 173.99 48.26 0) (effects (font (size 1.27 1.27)) hide)) (pin "1") (pin "2"))

 (symbol (lib_id "rosco_m68k-eagle-import:MC68000P") (at 113.03 97.79 0) (unit 1) (in_bom yes) (on_board yes) (dnp no)
  (property "Reference" "IC1" (at 100.33 48.895 0) (effects (font (size 1.4986 1.4986)) (justify left bottom)))
  (property "Value" "MC68010P10" (at 100.33 151.13 0) (effects (font (size 1.4986 1.4986)) (justify left bottom) hide))
  (property "Footprint" "rosco_m68k:DIL64" (at 113.03 97.79 0) (effects (font (size 1.27 1.27)) hide))
  (property "Datasheet" "https://github.com/rosco-m68k/hardware-projects/blob/master/datasheets/MC68000UM.pdf" (at 113.03 97.79 0) (effects (font (size 1.27 1.27)) hide)) (pin "1") (pin "10") (pin "11") (pin "12") (pin "13") (pin "15") (pin "17") (pin "18") (pin "19") (pin "2") (pin "20") (pin "21") (pin "22") (pin "23") (pin "24") (pin "25") (pin "26") (pin "27") (pin "28") (pin "29") (pin "3") (pin "30") (pin "31") (pin "32") (pin "33") (pin "34") (pin "35") (pin "36") (pin "37") (pin "38") (pin "39") (pin "4") (pin "40") (pin "41") (pin "42") (pin "43") (pin "44") (pin "45") (pin "46") (pin "47") (pin "48") (pin "5") (pin "50") (pin "51") (pin "52") (pin "54") (pin "55") (pin "56") (pin "57") (pin "58") (pin "59") (pin "6") (pin "60") (pin "61") (pin "62") (pin "63") (pin "64") (pin "7") (pin "8") (pin "9") (pin "14") (pin "16") (pin "49") (pin "53")))
